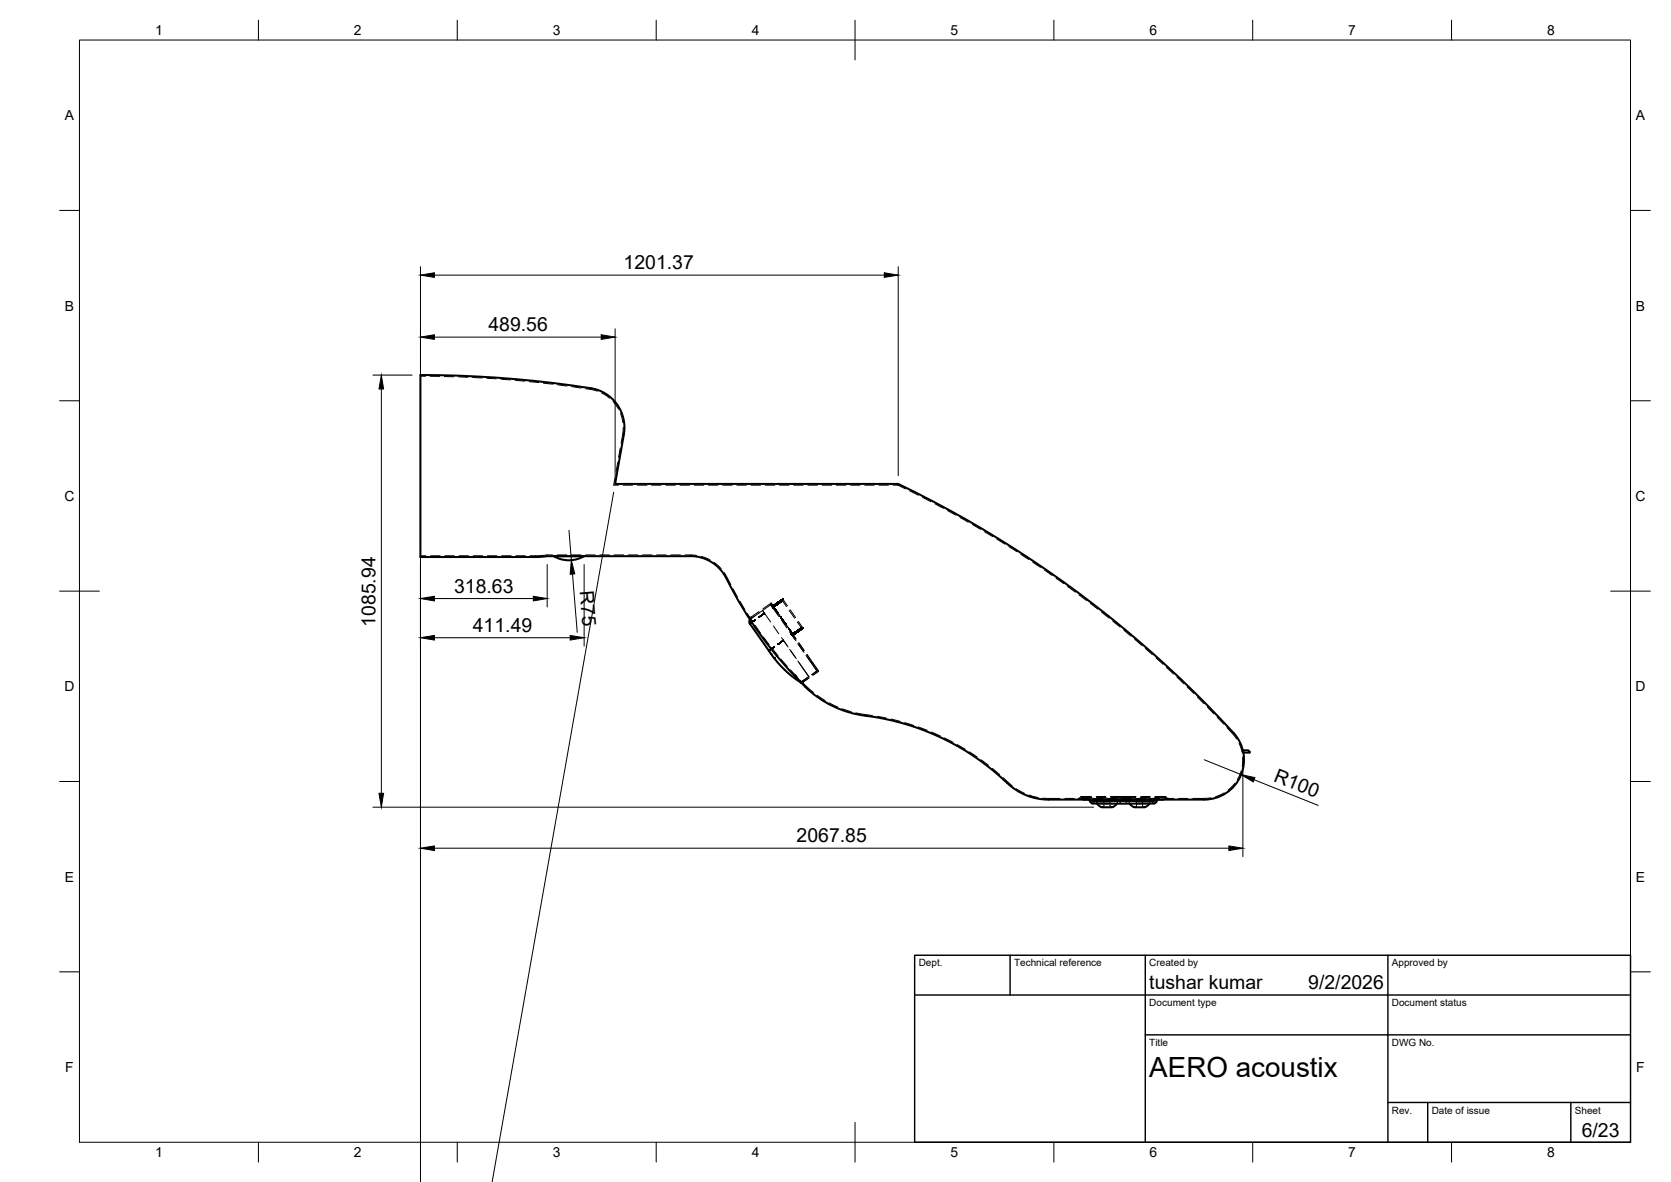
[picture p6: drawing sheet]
<svg xmlns="http://www.w3.org/2000/svg" width="420mm" height="297mm" viewBox="0 0 420 297" stroke-linecap="round" stroke-linejoin="round" font-family="sans-serif">
<!-- layer: Hidden -->
<g fill="none" stroke="#000" stroke-width=".25">
<path d="M105.7 94.5l1.3 .1M108.1 94.6h2.4M111.7 94.6l2.4 .1M115.3 94.7l2.4 .1M118.9 94.9l2.3 .1M122.4 95.1l2.4 .1M126 95.3l2.4 .2M129.5 95.6l2.4 .2M133.1 95.9l2.4 .2M136.7 96.3l2.3 .2M140.2 96.7l2.4 .3M143.7 97.2l2.4 .3"/>
<path d="M147.3 97.7l2.9 .6M151.3 98.8l2 1.3M154.2 100.9l1.3 1.9M154.7 119.6l-.4 2.3h1.2M155.3 116.1l-.4 2.4M156 112.6l-.5 2.3M156 103.9l.6 2.3M156.7 107.4l-.5 4M105.7 139.7h1.4M108.3 139.7h2.4M111.8 139.7h2.4M115.4 139.7h2.4"/>
<path d="M119 139.7h2.4M122.6 139.7h2.3M126.1 139.7h2.4M129.7 139.7h2.4M138.9 139.5l-5.6 .2M139.2 139.8h.1M140.1 139.5h2.4M143.7 139.5h2.4M146.9 139.8h.1M147.3 139.5h2.3M150.8 139.5h2.4M154.4 139.5h2.4"/>
<path d="M156.7 121.9h2.4M158 139.5h2.4M160.3 121.9h2.4M161.5 139.5h2.4M163.9 121.9h2.3M165.1 139.5h2.4M167.4 121.9h2.4M168.7 139.5h2.4M171 121.9h2.4M172.3 139.5l2.9 .1M174.6 121.9h2.4M176.3 139.8l2.2 .9"/>
<path d="M178.1 121.9h2.4M181.7 121.9h2.4M185.3 121.9h2.4M188.8 121.9h2.4M192.4 121.9h2.4M196 121.9h2.4M199.6 121.9h2.4M203.1 121.9h2.4M206.7 121.9h2.4M210.3 121.9h2.4M213.9 121.9h2.3M217.4 121.9h2.4"/>
<path d="M221 121.9h2.4M224.6 121.9h1.2l1.9 1M228.7 123.4l2.2 1M231.9 125l2.2 1.1M235.1 126.6l2.1 1.1M238.3 128.3l2 1.2M241.4 130.1l2.1 1.1M244.5 131.8l2 1.2M247.6 133.6l2 1.3M250.6 135.5l2 1.2M253.7 137.4l2 1.2M256.7 139.3l2 1.3"/>
<path d="M179.6 141.3l1.7 1.6M182.1 143.9l1.7 3M184.3 148l1.2 2.1M186.1 151.1l1.2 2.1M187.9 154.2l1.3 2M188.5 155.1h.3zM188.5 156.7h.1M188.8 155.1h.1M189.7 154.8l-1.2 .9M189.9 157.2l1.3 1.9M189.9 155.8l-1.3 .9v.1M190.8 153.7l-2 1.4"/>
<path d="M190.9 154l-2 1.4-.7-.2M191.7 153.4l.6 .8M191.7 153.4l2.1 2.9M191.7 153.4l-1 .7M192.2 154.1l-1.3 1M193.8 152l.6 .8M193.8 152l.6 .8zM193.8 152l-1.9 1.3M193.9 151.6h.1M193.9 151.6l.7 1zM194.3 152.7l.2 .2zM194.3 152.7l.2 .2-.1-.1"/>
<path d="M194.4 152.3l1.1 1.7zM194.4 152.3l.3 .5zM194.4 152.3l.3 .5M194.4 152.3l.2 .3zM194.4 152.8l1.4 2.1M194.5 157.3l1.3 2M194.6 152.6l-.7-1-2.1 1.4M194.6 152.6l1.5 2.1M194.7 152.8l-.3-.5 1.1 1.7M196.2 154.9l1.9 2.8M196.5 155.9l1.4 1.9M196.7 151l-2.4 1.7 2.4-1.7-2.4 1.7 2.4-1.7-2.4 1.7 2.4-1.7-2.4 1.7 2.4-1.7-2.4 1.7 2.4-1.7-2.4 1.7 2.4-1.7-2.4 1.7 2.4-1.7-2.4 1.7 2.4-1.7-2.4 1.7 2.4-1.7-2.4 1.7 2.4-1.7-2.4 1.7 2.4-1.7-2.4 1.7 2.4-1.7-2.4 1.7 2.4-1.7-2.4 1.7 2.4-1.7-2.4 1.7 2.4-1.7-2.4 1.7 2.4-1.7-2.4 1.7 2.4-1.7-2.4 1.7 2.4-1.7-2.4 1.7 2.4-1.7-2.4 1.7 2.4-1.7-2.4 1.7 2.4-1.7-2.4 1.7 2.4-1.7-2.4 1.7 2.4-1.7-2.4 1.7 2.4-1.7-2.4 1.7 2.4-1.7-2.4 1.7 2.4-1.7-2.4 1.7 2.4-1.7-2.4 1.7 2.4-1.7-2.4 1.7 2.4-1.7-2.4 1.7 2.4-1.7-2.4 1.7 2.4-1.7-2.4 1.7 2.4-1.7-2.4 1.7 2.4-1.7-2.4 1.7 2.4-1.7-2.4 1.7 2.4-1.7 1.1 1.4"/>
<path d="M196.8 150.6l-2.4 1.7 2.4-1.7-2.4 1.7 2.4-1.7-2.4 1.7 2.4-1.7-2.4 1.7 2.4-1.7-2.4 1.7 2.4-1.7-2.4 1.7 2.4-1.7-2.4 1.7 2.4-1.7-2.4 1.7 2.4-1.7-2.4 1.7 2.4-1.7-2.4 1.7 2.4-1.7-2.4 1.7 2.4-1.7-2.4 1.7 2.4-1.7-2.4 1.7 2.4-1.7-2.4 1.7 2.4-1.7-2.4 1.7 2.4-1.7-2.4 1.7 2.4-1.7-2.4 1.7 2.4-1.7-2.4 1.7 2.4-1.7-2.4 1.7 2.4-1.7-2.4 1.7 2.4-1.7-2.4 1.7 2.4-1.7-2.4 1.7 2.4-1.7-2.4 1.7 2.4-1.7-2.4 1.7 2.4-1.7-2.4 1.7 2.4-1.7-2.4 1.7 2.4-1.7-2.4 1.7 2.4-1.7-2.4 1.7 2.4-1.7-2.4 1.7 2.4-1.7-2.4 1.7 2.4-1.7-2.4 1.7 2.4-1.7-2.4 1.7 2.4-1.7-2.4 1.7 2.4-1.7-2.4 1.7 2.4-1.7-2.4 1.7 2.4-1.7 1.2 1.7M198.3 157.9l1.2 1.7zM198.3 157.9l1.2 1.7-.4-.5M198.3 157.9l.8 1.2M198.4 153.4l1.4 1.9M198.5 158.8l1.6 2.2M198.7 153.2l1.3 2M198.8 158.6l1.4 2M198.9 159.2l.1 .3zM198.9 159.2h.1M199 159.5l2.5-1.7zM199.1 159.1l.4 .5z"/>
<path d="M199.1 159.1h.1M199.1 159.1l.4 .5M199.5 159.6h.1M199.5 159.6l2.4-1.8zM200.5 156.3l1 1.5-2.5 1.7 2.5-1.7-2.5 1.7 2.5-1.7-2.5 1.7 2.5-1.7-2.5 1.7 2.5-1.7-2.5 1.7 2.5-1.7-2.5 1.7 2.5-1.7-2.5 1.7 2.5-1.7-2.5 1.7 2.5-1.7-2.5 1.7-.1-.2 .1 .2-.1-.3 .1 .3 2.5-1.7M200.7 156.2l1.2 1.6-2.4 1.8 2.4-1.8M259.7 141.3l1.9 1.3M262.6 143.3l2 1.3M265.5 145.3l2 1.4M268.4 147.4l2 1.4M271.3 149.5l1.9 1.4M274.2 151.6l1.9 1.5"/>
<path d="M277 153.8l1.9 1.5M279.8 156.1l1.8 1.5M282.6 158.3l1.8 1.6M191.9 160.1l1.5 1.9M193.3 163.5h.1M193.3 163.5l.7 .9M194 164.4h.1M194.1 162.9l1.5 1.9M194.6 165.3h.1M194.7 162.6l-1.4 .9M196.4 165.7l1.6 1.8M196.5 160.2l1.4 2"/>
<path d="M197 160.9h.1M197 160.9l1.2 1.7M197 160.9l-1.4 1M198.5 163.2l1.7 2.3M198.8 168.3l1.6 1.8M200.6 161.7l1.4 2M200.6 166.1l1.5 2.1M200.8 162l1.4 2M200.9 161.6l1.3 1.9M201.2 170.9l3.3 3.1M202.1 168.2l1.3 1.9M202.6 164.7l1.5 2"/>
<path d="M202.9 164.9l1.2 1.8M202.9 164.5l1.4 2.1M203.1 170.2l-1.4 1v.7M203.4 170.1l-2 1.4-1.4-1.9 1.3 1.9M203.4 170.4l-1.4 1v.3M204.1 166.7l1.3 1.9-1.3 .9 1.3-.9zM204.3 166.6l1.5 2-1.4 1.1 1.4-1zM205.5 174.7l2 1.4M208.5 176.6l2.2 1.1M211.8 178.1l2.2 .7M215.2 179.1l4.2 .7M285.3 160.6l1.8 1.6"/>
<path d="M288 163l1.8 1.5M290.7 165.3l1.7 1.6M293.3 167.7l1.8 1.7M295.9 170.2l1.7 1.6M298.5 172.6l1.7 1.7M301.1 175.1l1.6 1.7M303.6 177.7l1.6 1.7M220.5 180l2.4 .5M224 180.7l2.4 .6M227.5 181.6l2.3 .7M230.9 182.7l2.2 .8M234.2 184l2.2 .9"/>
<path d="M237.5 185.4l2.1 1.1M240.6 187.1l2.1 1.2M243.7 188.9l2 1.4M246.7 190.9l1.9 1.4M249.5 193.1l1.8 1.5M252.2 195.4l2.4 2.1M255.5 198.2l2.1 1.2M258.7 199.8l2.3 .6M306 180.2l1.7 1.8M307.8 199.2l-2.2 1M308.5 182.8l2.5 2.9M310.5 196.9l-1.7 1.7"/>
<path d="M311.6 186.8l.7 2.2M312.1 193.7l-1 2.2M312.5 190.2l-.1 2.4M262.2 200.6h4.3M267.7 200.6h2.4M271.3 200.6h2.4M271.9 200.5h2.7M271.9 200.5l-.3 .3-.5 .1M271.9 200.5l.2 .3 .3 .1M274.4 200.2h-2a.78 .78 0 0 0-1.1 .4h-.2M274.7 201.2l2.4 .1M274.9 200.6h2.4"/>
<path d="M275.3 200.9l-.2 .7-.5 .3M275.6 200.9l.2 1M275.6 200.2h2.4M275.7 200.5h2.4M275.9 200.9l-1 .3-1-.3 1.7 .5M277.6 200.9v1.6l-.5 .4M278.3 201.3h8.3M278.4 200.6h2.4M279.1 200.9v1.6l.5 .4M279.1 201.4h-2.3M279.2 200.2h6.4M279.3 200.5h6.3z"/>
<path d="M281.1 200.9l-.3 1.1M281.3 200.9a1 1 0 0 0 1 1.1M282 200.6h2.4M283.5 200.9a1 1 0 0 1-1 1.1M283.8 200.9l.3 1.1M285.6 200.6h2.4M285.7 201.4h2.4M285.8 200.9l-.1 1.6-.4 .4M286.7 200.5h2.4M286.8 200.2h2.4M287.3 200.9v1.6l.5 .4M288.9 200.9l1 .3 1-.3-1.6 .5"/>
<path d="M289.2 200.6h2.3M289.3 200.9l-.3 1M289.5 200.9l.2 .6 .5 .4M290.2 201.2l-2.4 .1M290.3 200.5h2.6M290.4 200.2h2.1a.64 .64 0 0 1 .9 .3l.4 .1M292.7 200.6h2.4M292.9 200.5l.6 .4h.3M292.9 200.5l-.1 .3-.4 .1M296.3 200.6h2.4M304.5 200.5l-4.6 .1"/>
</g>
<!-- layer: Visible -->
<g fill="none" stroke="#000" stroke-width=".51">
<path d="M137.6 139.8l-3 .2h-28.9v-45.8a275.6 275.6 0 0 1 43.7 3.5 10 10 0 0 1 7.5 11.5l-2.2 12.4h71.1a276.1 276.1 0 0 1 85.1 63.4 10 10 0 0 1 .8 10.5 10 10 0 0 1-8.9 5.4h-39.2a15 15 0 0 1-10.3-4.1 62.6 62.6 0 0 0-35.6-16.9M137.6 139.8h36M139.2 139.8l1.8 .7 1.9 .3 1.9-.2 2.1-.8M173.6 139.7a10 10 0 0 1 9 5.6 98.6 98.6 0 0 0 21.8 29 26.5 26.5 0 0 0 13.3 5.6M188.5 156.7h.1M188.5 156.7l7 9.8 3.1 3 2.7 2M188.6 155.7l-.2 .5 .1 .4M201.3 171.5h.1M312.5 188.6h1.4l.4 .4-1.7 .1M312.5 188.6l.1 .5M272.4 200.9h9.5M272.4 200.9h.1"/>
<path d="M273.9 200.9h17l-.8 .4-1.2 .1-4.5-.1-8.5 .1-1.1-.1zM273.9 200.9a.8 .8 0 0 0 .9 1h15.3a.8 .8 0 0 0 .9-1M275.9 201.9a2.16 2.16 0 0 0 2.4 1h.9a1.62 1.62 0 0 0 1.6-1M282.9 200.9h9.5M284 201.9l.5 .6 .8 .3M289 201.9a2.51 2.51 0 0 1-2.8 1h-.9M292.5 200.9h-.1"/>
</g>
<circle cx="194.6" cy="165.3" r=".25" fill="#000"/>
<!-- layer: BORDER -->
<g fill="none" stroke="#000" stroke-width=".25">
<path d="M20 10.1h390v276.9h-390zM65 5.1v5M115 5.1v5M165 5.1v5M215 5.1v10M265 5.1v5M315 5.1v5M365 5.1v5M15 52.9h5M410 52.9h5M15 100.7h5M410 100.7h5"/>
<path d="M15 148.6h10M405 148.6h10M15 196.4h5M410 196.4h5M15 244.2h5M410 244.2h5M65 287v5M115 287v5M165 287v5M215 282.1v9.9M265 287v5M315 287v5"/>
<path d="M365 287v5"/>
</g>
<!-- layer: TITLEBLOCK -->
<path d="M230 240.1h180v46.9h-180zM230 250h180M254 240.1v9.9M288 240.1v46.9M349 240.1v46.9M288 260.1h122M349 277.1h61M359 277.1v9.9M395 277.1v9.9" fill="none" stroke="#000" stroke-width=".36"/>
<!-- layer: FD_Dimensions -->
<g fill="none" stroke="#000" stroke-width=".25">
<path d="M105.7 67v230M109.2 69.1h113.2M225.8 67v52.5M93.8 94.3h9.8M95.9 97.8v101.6M109.2 84.7h42M154.7 82.6v36.9M143.1 133.3l.6 7.5M154.3 123.7l-30.6 173.3M109.2 150.4h24.9M137.6 141.9v10.6M144 144.3l1.1 14.6"/>
<path d="M146.9 141.9v20.5M109.2 160.3h34.2M302.8 190.9l9.3 3.8M312.5 190.7v24.6M315.3 195.9l16.1 6.5M93.8 202.8h181.2M109.2 213.2h199.8"/>
</g>
<g fill="#000" stroke="#000" stroke-width=".25">
<path d="M105.7 69.1l3.5-.6v1.2zM222.4 68.5l3.4 .6-3.4 .6zM95.9 94.3l.6 3.5h-1.2zM105.7 84.7l3.5-.6v1.2zM151.2 84.1l3.5 .6-3.5 .6zM105.7 150.4l3.5-.6v1.2zM105.7 160.3l3.5-.6v1.2zM134.1 149.8l3.5 .6-3.5 .6zM143.4 159.7l3.5 .6-3.5 .6zM143.7 140.8l.8 3.4-1.1 .1zM95.3 199.4h1.2l-.6 3.4zM312.1 194.7l3.4 .7-.4 1.1z"/>
<path d="M105.7 213.2l3.5-.6v1.1zM309 212.6l3.5 .6-3.5 .5z"/>
</g>
<text font-size="7" x="289" y="270.6">AERO acoustix</text>
<g font-size="4.9">
<text x="156.8" y="67.7">1201.37</text>
<text x="122.8" y="83.3">489.56</text>
<text x="114.2" y="149">318.63</text>
<text x="145.8" y="148.6" transform="rotate(85 145.8 148.6)">R75</text>
<text x="94.4" y="157.5" transform="rotate(-90 94.4 157.5)">1085.94</text>
<text x="118.9" y="158.8">411.49</text>
<text x="320.1" y="196.3" transform="rotate(22 320.1 196.3)">R100</text>
<text x="200.3" y="211.7">2067.85</text>
<text x="289" y="248.5">tushar kumar</text>
<text x="329" y="248.5">9/2/2026</text>
<text x="397.7" y="285.7">6/23</text>
</g>
<g font-size="3.5">
<text x="39" y="8.8">1</text>
<text x="89" y="8.8">2</text>
<text x="139" y="8.8">3</text>
<text x="189" y="8.8">4</text>
<text x="239" y="8.8">5</text>
<text x="289" y="8.8">6</text>
<text x="339" y="8.8">7</text>
<text x="389" y="8.8">8</text>
<text x="16.3" y="30.2">A</text>
<text x="411.3" y="30.2">A</text>
<text x="16.3" y="78">B</text>
<text x="411.3" y="78">B</text>
<text x="16.2" y="125.9">C</text>
<text x="411.2" y="125.9">C</text>
<text x="16.2" y="173.7">D</text>
<text x="411.2" y="173.7">D</text>
<text x="16.3" y="221.6">E</text>
<text x="411.3" y="221.6">E</text>
<text x="16.4" y="269.4">F</text>
<text x="411.4" y="269.4">F</text>
<text x="39" y="290.8">1</text>
<text x="89" y="290.8">2</text>
<text x="139" y="290.8">3</text>
<text x="189" y="290.8">4</text>
<text x="239" y="290.8">5</text>
<text x="289" y="290.8">6</text>
<text x="339" y="290.8">7</text>
<text x="389" y="290.8">8</text>
</g>
<g font-size="2.5">
<text x="231" y="242.9">Dept.</text>
<text x="255" y="242.9">Technical reference</text>
<text x="289" y="242.9">Created by</text>
<text x="350" y="242.9">Approved by</text>
<text x="289" y="252.8">Document type</text>
<text x="350" y="252.8">Document status</text>
<text x="289" y="262.9">Title</text>
<text x="350" y="262.9">DWG No.</text>
<text x="350" y="279.9">Rev.</text>
<text x="360" y="279.9">Date of issue</text>
<text x="396" y="279.9">Sheet</text>
</g>
</svg>
